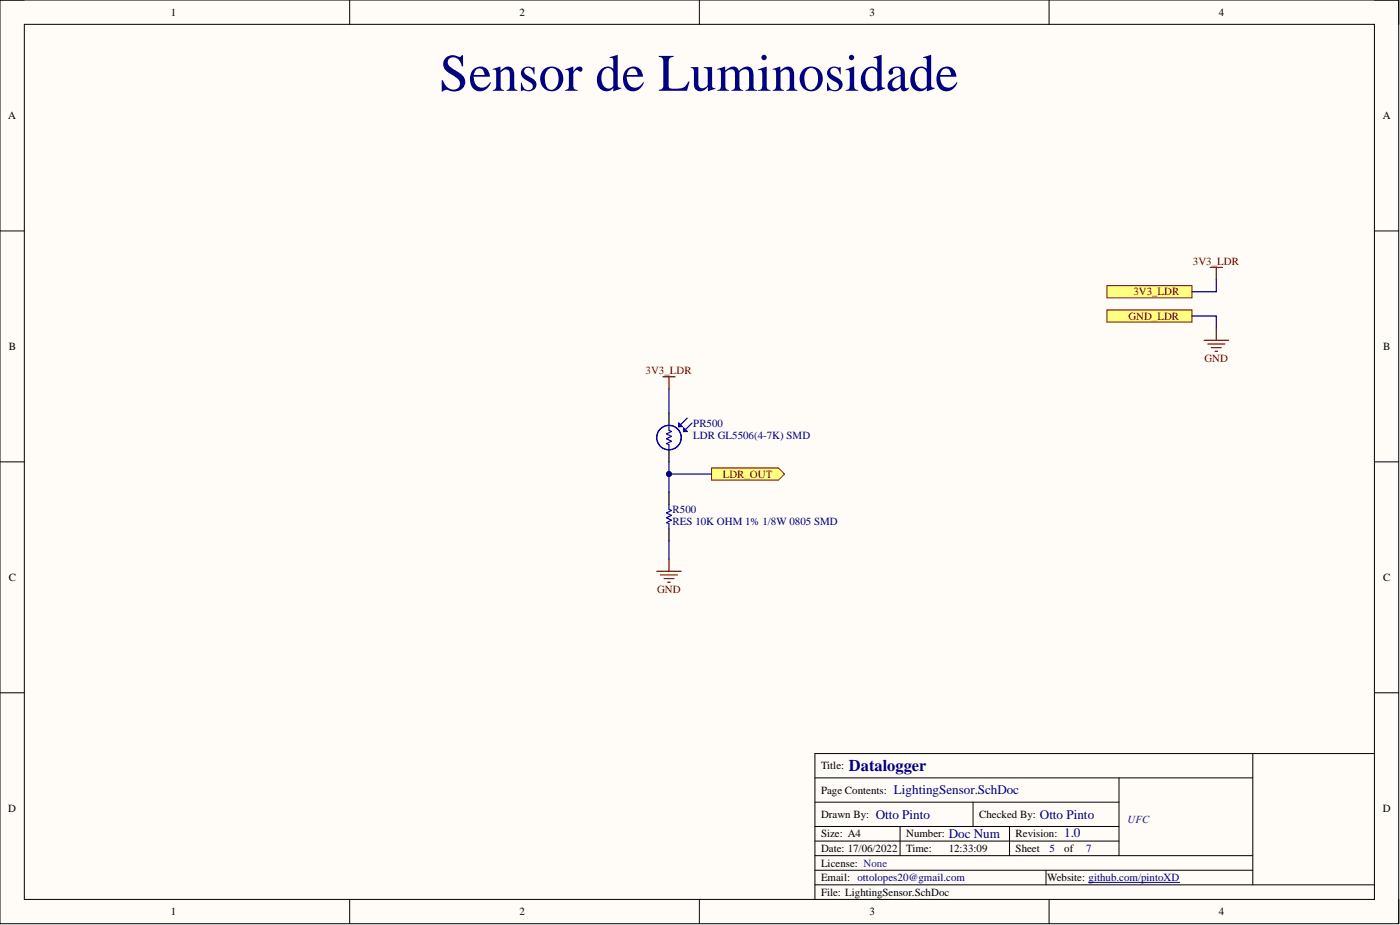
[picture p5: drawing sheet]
<svg xmlns="http://www.w3.org/2000/svg" width="292mm" height="193mm" viewBox="0 0 292 193" stroke-linecap="round" stroke-linejoin="round" font-family="sans-serif">
<path d="M0 0h291.8v192.7h-291.8z" fill-rule="evenodd" fill="#fffcf8"/>
<path d="M0 0h291.8v192.7h-291.8z" fill="none" stroke="#000" stroke-width=".21"/>
<path d="M5.1 5.1h281.7v182.5h-281.7z" fill-rule="evenodd" fill="#fffcf8"/>
<g fill="none" stroke="#000" stroke-width=".21">
<path d="M0 0h5.1M5.1 5.1h281.7v182.5h-281.7zM73 0v5.1M145.9 0v5.1M218.9 0v5.1M286.8 0h5v5.1M0 48.2h5.1M286.8 48.2h5M0 96.4h5.1M286.8 96.4h5M0 144.5h5.1M261.4 157.2v27.4"/>
<path d="M286.8 144.5h5M286.8 157.2h-116.8v30.4M170 172.4h63.5M170 178.5h91.4M170 175.5h63.5M170 167.3h63.5M170 162.3h91.4M187.8 172.4v6.1M203 167.3v5.1M210.6 172.4v6.1M233.5 162.3v16.2M73 187.6v5.1"/>
<path d="M145.9 187.6v5.1M170 181.5h91.4M170 184.6h116.8M218.2 181.5v3.1M218.9 187.6v5.1M291.8 187.6v5.1"/>
</g>
<path d="M227.1 184.1h19" fill="none" stroke="#000080" stroke-width=".21"/>
<path d="M139.6 86.2v2.5M139.6 93.8v2.6" fill="none" stroke="#000" stroke-width=".25"/>
<g fill="none" stroke="#00f" stroke-width=".25">
<path d="M139.6 88.7v1.1l.5 .2-1 .5 1 .5-1 .5 1 .5-1 .6 .5 .2v1M141.6 88.2l.8 .8h-.8zM141.9 88.5l-.3 .2M142.1 88.7l-.2 .3M142.6 89.3l.8 .7h-.8zM142.9 89.5l-.3 .3M143.1 89.8l-.2 .2M143.4 87.2l-1.8 1.8M144.4 88.2l-1.8 1.8"/>
<circle cx="139.6" cy="91.3" r="2.55"/>
</g>
<path d="M230.9 59.6h17.8v2.5h-17.8z" fill-rule="evenodd" fill="#ffff80"/>
<path d="M230.9 59.6h17.8v2.5h-17.8z" fill="none" stroke="#800000" stroke-width=".21"/>
<path d="M230.9 64.7h17.8v2.5h-17.8z" fill-rule="evenodd" fill="#ffff80"/>
<path d="M230.9 64.7h17.8v2.5h-17.8z" fill="none" stroke="#800000" stroke-width=".21"/>
<g fill="none" stroke="#800000" stroke-width=".25">
<path d="M252.5 55.8h2.5M253.8 55.8v2.5M138.3 78.6h2.5M139.6 78.6v2.5M251.2 71h5.1M252 71.8h3.5M252.8 72.5h2M253.5 73.3h.5M253.8 68.5v2.5M137 119.2h5.1M137.8 119.9h3.6M139.6 116.6v2.6"/>
<path d="M138.6 120.7h2M139.3 121.5h.5"/>
</g>
<path d="M148.5 97.6h13.9l1.3 1.3-1.3 1.3h-13.9z" fill-rule="evenodd" fill="#ffff80"/>
<path d="M148.5 97.6h13.9l1.3 1.3-1.3 1.3h-13.9z" fill="none" stroke="#800000" stroke-width=".21"/>
<path d="M139.6 102.7v2.5M139.6 110.3v2.5" fill="none" stroke="#000" stroke-width=".25"/>
<path d="M139.6 105.2v1l.5 .3-1 .5 1 .5-1 .5 1 .5-1 .5 .5 .3v1" fill="none" stroke="#00f" stroke-width=".25"/>
<path d="M253.8 58.3v2.6h-5.1M248.7 65.9h5.1v2.6M139.6 96.4v6.3M139.6 81.1v5.1" fill="none" stroke="#000080" stroke-width=".25"/>
<circle cx="139.6" cy="98.9" r=".51" fill="#000080"/>
<circle cx="139.6" cy="98.9" r=".51" fill="none" stroke="#000080" stroke-width=".21"/>
<path d="M139.6 98.9h8.9M139.6 112.8v3.8" fill="none" stroke="#000080" stroke-width=".25"/>
<circle cx="139.6" cy="98.9" r=".51" fill="#000080"/>
<circle cx="139.6" cy="98.9" r=".51" fill="none" stroke="#000080" stroke-width=".21"/>
<text font-size="11" fill="#000080" x="91.7" y="18.9">Sensor de Luminosidade</text>
<text font-size="3.4" fill="#000080" x="177.1" y="160.9">Datalogger</text>
<g font-size="2.7" fill="#000080">
<text x="186.5" y="165.7">LightingSensor.SchDoc</text>
<text x="182.7" y="170.8">Otto Pinto</text>
<text x="217" y="170.8">Otto Pinto</text>
<text x="197.9" y="174.9">Doc Num</text>
<text x="222.1" y="174.6">1.0</text>
</g>
<g font-size="2.3">
<text x="35.6" y="3.3">1</text>
<text x="108.4" y="3.3">2</text>
<text x="181.4" y="3.3">3</text>
<text x="254.3" y="3.3">4</text>
<text x="1.7" y="24.9">A</text>
<text x="288.5" y="24.9">A</text>
<text x="1.8" y="73">B</text>
<text x="288.6" y="73">B</text>
<text x="1.8" y="121.2">C</text>
<text x="288.6" y="121.2">C</text>
<text x="171.3" y="160.5">Title:</text>
<text x="171.3" y="165.6">Page Contents:</text>
<text x="1.7" y="169.4">D</text>
<text x="171.3" y="170.6">Drawn By:</text>
<text x="204.3" y="170.6">Checked By:</text>
<text x="288.5" y="169.4">D</text>
<text x="171.3" y="174.7">Size: A4</text>
<text x="171.3" y="177.7">Date: 17/06/2022</text>
<text x="189.1" y="174.7">Number:</text>
<text x="189.1" y="177.7">Time:</text>
<text x="197.9" y="177.7">12:33:09</text>
<text x="211.9" y="174.7">Revision:</text>
<text x="211.9" y="177.7">Sheet</text>
<text x="222.1" y="177.7">of</text>
<text x="171.3" y="180.8">License: None</text>
<text x="171.3" y="183.8">Email: ottolopes20@gmail.com</text>
<text x="218.5" y="183.8">Website: github.com/pintoXD</text>
<text x="35.6" y="190.9">1</text>
<text x="108.4" y="190.9">2</text>
<text x="171.3" y="186.9">File: LightingSensor.SchDoc</text>
<text x="181.4" y="190.9">3</text>
<text x="254.3" y="190.9">4</text>
</g>
<g font-size="2.3" fill="#800000">
<text x="248.9" y="55.3">3V3_LDR</text>
<text x="236.5" y="61.6">3V3_LDR</text>
<text x="235.5" y="66.7">GND_LDR</text>
<text x="251.3" y="75.6">GND</text>
<text x="134.7" y="78.1">3V3_LDR</text>
<text x="150.8" y="99.7">LDR_OUT</text>
<text x="137.1" y="123.7">GND</text>
</g>
<g font-size="2.3" fill="#000080">
<text x="144.6" y="89">PR500</text>
<text x="144.6" y="91.5">LDR GL5506(4-7K) SMD</text>
<text x="140.3" y="107">R500</text>
<text x="140.3" y="109.5">RES 10K OHM 1% 1/8W 0805 SMD</text>
<text x="219" y="177.7">5</text>
<text x="226.6" y="177.7">7</text>
</g>
<text font-size="2.3" fill="#1a237e" x="235.2" y="171.7">UFC</text>
</svg>
